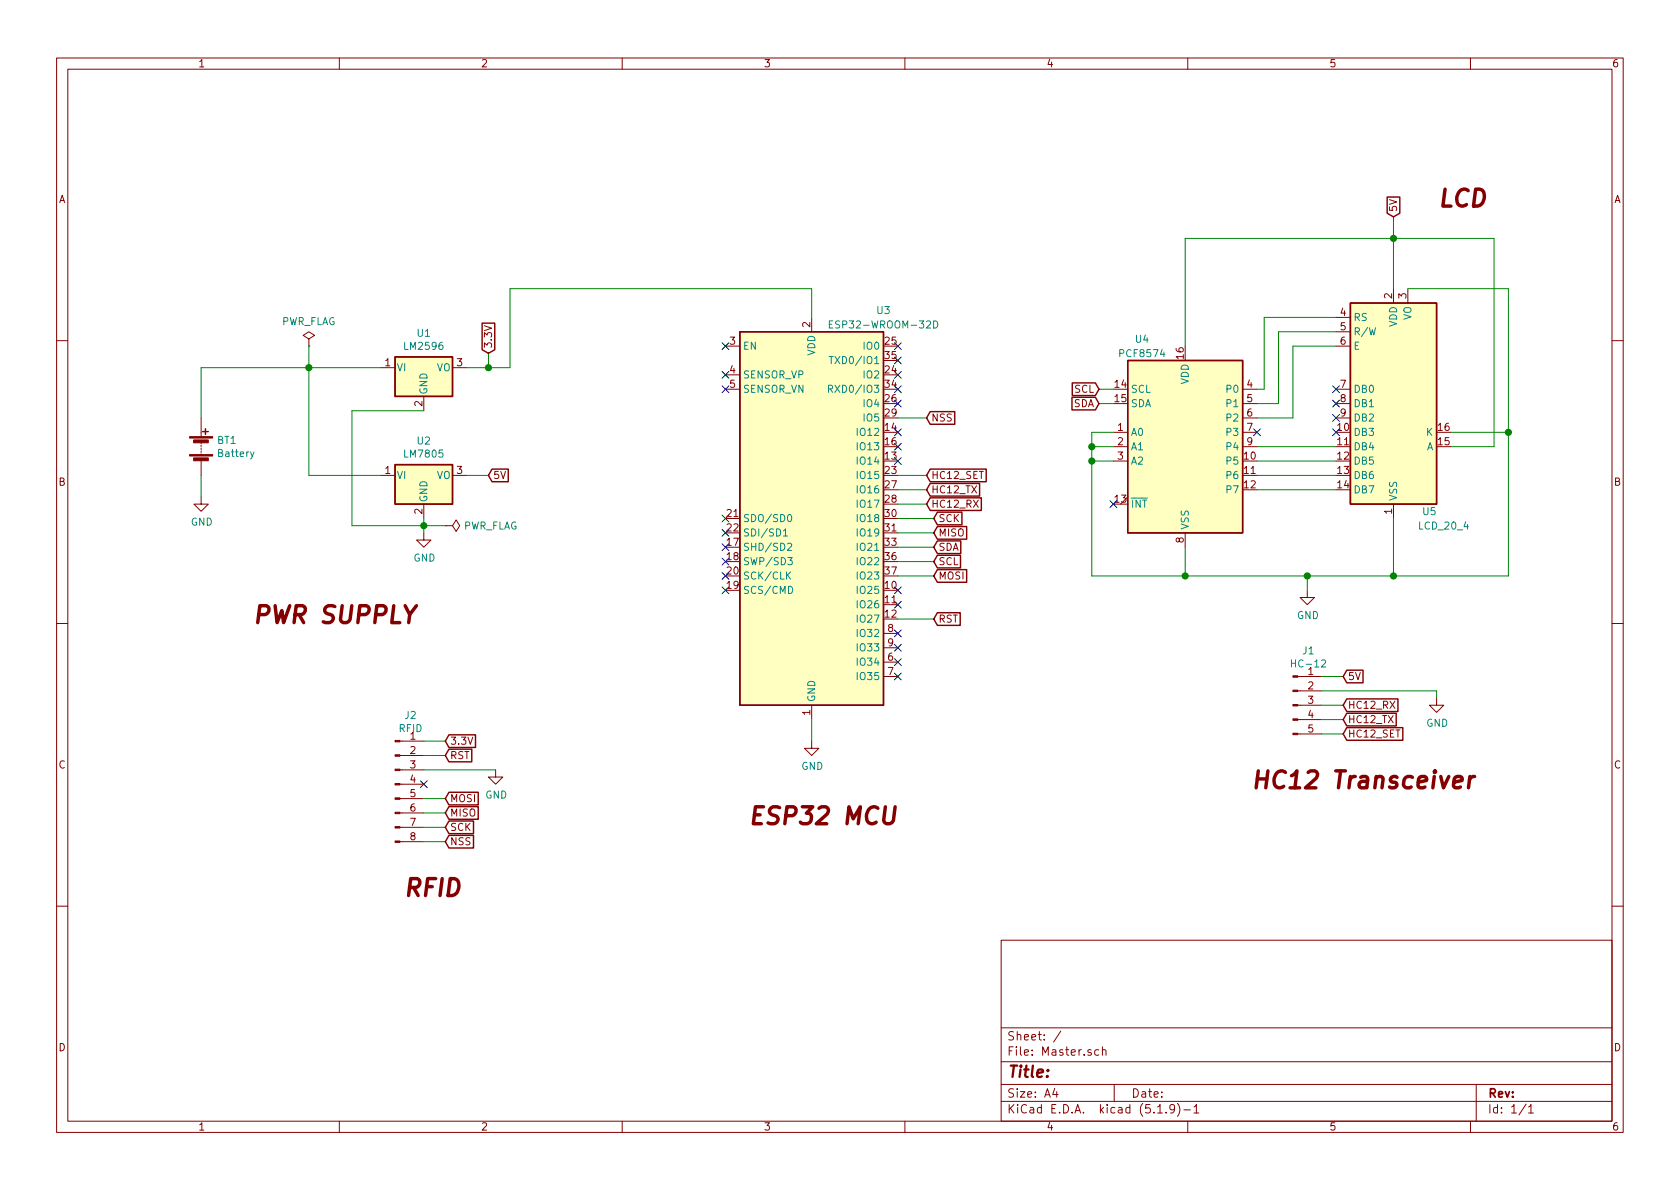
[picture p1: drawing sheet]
EESchema Schematic File Version 4
EELAYER 30 0
EELAYER END
$Descr A4 11693 8268
encoding utf-8
Sheet 1 1
Title ""
Date ""
Rev ""
Comp ""
Comment1 ""
Comment2 ""
Comment3 ""
Comment4 ""
$EndDescr
$Comp
L RF_Module:ESP32-WROOM-32D U3
U 1 1
P 5650 3600
F 0 "U3" H 6150 5050 50  0000 C CNN
F 1 "ESP32-WROOM-32D" H 6150 4950 50  0000 C CNN
F 2 "RF_Module:ESP32-WROOM-32" H 5650 2100 50  0001 C CNN
F 3 "https://www.espressif.com/sites/default/files/documentation/esp32-wroom-32d_esp32-wroom-32u_datasheet_en.pdf" H 5350 3650 50  0001 C CNN
	1    5650 3600
	1    0    0    -1  
$EndComp
$Comp
L Regulator_Linear:LM7805_TO220 U1
U 1 1
P 2950 2550
F 0 "U1" H 2950 2792 50  0000 C CNN
F 1 "LM2596" H 2950 2701 50  0000 C CNN
F 2 "Package_TO_SOT_THT:TO-220-3_Vertical" H 2950 2775 50  0001 C CIN
F 3 "https://www.onsemi.cn/PowerSolutions/document/MC7800-D.PDF" H 2950 2500 50  0001 C CNN
	1    2950 2550
	1    0    0    -1  
$EndComp
$Comp
L Device:Battery BT1
U 1 1
P 1400 3100
F 0 "BT1" H 1508 3146 50  0000 L CNN
F 1 "Battery" H 1508 3055 50  0000 L CNN
F 2 "" V 1400 3160 50  0001 C CNN
F 3 "~" V 1400 3160 50  0001 C CNN
	1    1400 3100
	1    0    0    -1  
$EndComp
$Comp
L Display_Character:NHD-0420H1Z U5
U 1 1
P 9700 2800
F 0 "U5" H 9950 2050 50  0000 C CNN
F 1 "LCD_20_4" H 10050 1950 50  0000 C CNN
F 2 "Display:NHD-0420H1Z" H 9700 1900 50  0001 C CNN
F 3 "http://www.newhavendisplay.com/specs/NHD-0420H1Z-FSW-GBW-33V3.pdf" H 9800 2700 50  0001 C CNN
	1    9700 2800
	1    0    0    -1  
$EndComp
$Comp
L Connector:Conn_01x05_Male J1
U 1 1
P 9000 4900
F 0 "J1" H 9108 5281 50  0000 C CNN
F 1 "HC-12" H 9108 5190 50  0000 C CNN
F 2 "" H 9000 4900 50  0001 C CNN
F 3 "~" H 9000 4900 50  0001 C CNN
	1    9000 4900
	1    0    0    -1  
$EndComp
$Comp
L Regulator_Linear:LM7805_TO220 U2
U 1 1
P 2950 3300
F 0 "U2" H 2950 3542 50  0000 C CNN
F 1 "LM7805" H 2950 3451 50  0000 C CNN
F 2 "Package_TO_SOT_THT:TO-220-3_Vertical" H 2950 3525 50  0001 C CIN
F 3 "https://www.onsemi.cn/PowerSolutions/document/MC7800-D.PDF" H 2950 3250 50  0001 C CNN
	1    2950 3300
	1    0    0    -1  
$EndComp
Wire Wire Line
	1400 2900 1400 2550
Wire Wire Line
	1400 2550 2150 2550
Wire Wire Line
	2650 3300 2150 3300
Wire Wire Line
	2150 3300 2150 2550
Connection ~ 2150 2550
Wire Wire Line
	2150 2550 2650 2550
Wire Wire Line
	3250 2550 3400 2550
Wire Wire Line
	3550 2550 3550 2000
Wire Wire Line
	3550 2000 5650 2000
Wire Wire Line
	5650 2000 5650 2200
Text GLabel 3400 3300 2    50   Input ~ 0
5V
Wire Wire Line
	3400 3300 3250 3300
Text GLabel 9350 4700 2    50   Input ~ 0
5V
Wire Wire Line
	9350 4700 9200 4700
Text GLabel 9350 4900 2    50   Input ~ 0
HC12_RX
Wire Wire Line
	9350 4900 9200 4900
Text GLabel 9350 5000 2    50   Input ~ 0
HC12_TX
Wire Wire Line
	9350 5000 9200 5000
Text GLabel 9350 5100 2    50   Input ~ 0
HC12_SET
Wire Wire Line
	9350 5100 9200 5100
$Comp
L power:GND #PWR05
U 1 1
P 10000 4850
F 0 "#PWR05" H 10000 4600 50  0001 C CNN
F 1 "GND" H 10005 4677 50  0000 C CNN
F 2 "" H 10000 4850 50  0001 C CNN
F 3 "" H 10000 4850 50  0001 C CNN
	1    10000 4850
	1    0    0    -1  
$EndComp
Wire Wire Line
	9200 4800 10000 4800
Wire Wire Line
	10000 4800 10000 4850
$Comp
L power:GND #PWR03
U 1 1
P 5650 5150
F 0 "#PWR03" H 5650 4900 50  0001 C CNN
F 1 "GND" H 5655 4977 50  0000 C CNN
F 2 "" H 5650 5150 50  0001 C CNN
F 3 "" H 5650 5150 50  0001 C CNN
	1    5650 5150
	1    0    0    -1  
$EndComp
Wire Wire Line
	5650 5150 5650 5000
$Comp
L power:GND #PWR02
U 1 1
P 2950 3700
F 0 "#PWR02" H 2950 3450 50  0001 C CNN
F 1 "GND" H 2955 3527 50  0000 C CNN
F 2 "" H 2950 3700 50  0001 C CNN
F 3 "" H 2950 3700 50  0001 C CNN
	1    2950 3700
	1    0    0    -1  
$EndComp
Wire Wire Line
	2950 3700 2950 3650
Wire Wire Line
	2950 2850 2450 2850
Wire Wire Line
	2450 2850 2450 3650
Wire Wire Line
	2450 3650 2950 3650
Connection ~ 2950 3650
Wire Wire Line
	2950 3650 2950 3600
$Comp
L power:GND #PWR01
U 1 1
P 1400 3450
F 0 "#PWR01" H 1400 3200 50  0001 C CNN
F 1 "GND" H 1405 3277 50  0000 C CNN
F 2 "" H 1400 3450 50  0001 C CNN
F 3 "" H 1400 3450 50  0001 C CNN
	1    1400 3450
	1    0    0    -1  
$EndComp
Wire Wire Line
	1400 3300 1400 3450
NoConn ~ 5050 2400
NoConn ~ 5050 2600
NoConn ~ 5050 2700
NoConn ~ 5050 3600
NoConn ~ 5050 3700
NoConn ~ 5050 3800
NoConn ~ 5050 3900
NoConn ~ 5050 4000
NoConn ~ 5050 4100
NoConn ~ 6250 2400
NoConn ~ 6250 2500
NoConn ~ 6250 2600
NoConn ~ 6250 2700
NoConn ~ 6250 2800
Text GLabel 6450 3400 2    50   Input ~ 0
HC12_TX
Wire Wire Line
	6450 3400 6250 3400
Text GLabel 6450 3500 2    50   Input ~ 0
HC12_RX
Wire Wire Line
	6450 3500 6250 3500
Text GLabel 6450 3300 2    50   Input ~ 0
HC12_SET
Wire Wire Line
	6450 3300 6250 3300
Text GLabel 6500 3800 2    50   Input ~ 0
SDA
Wire Wire Line
	6500 3800 6250 3800
Text GLabel 6500 3900 2    50   Input ~ 0
SCL
Wire Wire Line
	6500 3900 6250 3900
NoConn ~ 6250 3000
NoConn ~ 6250 3100
NoConn ~ 6250 3200
NoConn ~ 6250 4100
NoConn ~ 6250 4200
NoConn ~ 6250 4400
NoConn ~ 6250 4500
NoConn ~ 6250 4600
NoConn ~ 6250 4700
$Comp
L power:PWR_FLAG #FLG01
U 1 1
P 2150 2400
F 0 "#FLG01" H 2150 2475 50  0001 C CNN
F 1 "PWR_FLAG" H 2150 2573 50  0000 C CNN
F 2 "" H 2150 2400 50  0001 C CNN
F 3 "~" H 2150 2400 50  0001 C CNN
	1    2150 2400
	1    0    0    -1  
$EndComp
Wire Wire Line
	2150 2400 2150 2550
$Comp
L Interface_Expansion:PCF8574 U4
U 1 1
P 8250 3100
F 0 "U4" H 7950 3850 50  0000 C CNN
F 1 "PCF8574" H 7950 3750 50  0000 C CNN
F 2 "" H 8250 3100 50  0001 C CNN
F 3 "http://www.nxp.com/documents/data_sheet/PCF8574_PCF8574A.pdf" H 8250 3100 50  0001 C CNN
	1    8250 3100
	1    0    0    -1  
$EndComp
Wire Wire Line
	8750 3100 9300 3100
Wire Wire Line
	8750 3200 9300 3200
Wire Wire Line
	8750 3300 9300 3300
Wire Wire Line
	8750 3400 9300 3400
Wire Wire Line
	9700 3600 9700 4000
Wire Wire Line
	9700 4000 9100 4000
$Comp
L power:GND #PWR04
U 1 1
P 9100 4100
F 0 "#PWR04" H 9100 3850 50  0001 C CNN
F 1 "GND" H 9105 3927 50  0000 C CNN
F 2 "" H 9100 4100 50  0001 C CNN
F 3 "" H 9100 4100 50  0001 C CNN
	1    9100 4100
	1    0    0    -1  
$EndComp
Wire Wire Line
	9100 4100 9100 4000
Connection ~ 9100 4000
Wire Wire Line
	9100 4000 8250 4000
NoConn ~ 7750 3500
Wire Wire Line
	8750 2700 8800 2700
Wire Wire Line
	8800 2700 8800 2200
Wire Wire Line
	8800 2200 9300 2200
Wire Wire Line
	8750 2800 8900 2800
Wire Wire Line
	8900 2800 8900 2300
Wire Wire Line
	8900 2300 9300 2300
Wire Wire Line
	8750 2900 9000 2900
Wire Wire Line
	9000 2900 9000 2400
Wire Wire Line
	9000 2400 9300 2400
NoConn ~ 8750 3000
NoConn ~ 9300 2700
NoConn ~ 9300 2800
NoConn ~ 9300 2900
NoConn ~ 9300 3000
Text GLabel 7650 2700 0    50   Input ~ 0
SCL
Wire Wire Line
	7650 2700 7750 2700
Text GLabel 7650 2800 0    50   Input ~ 0
SDA
Wire Wire Line
	7650 2800 7750 2800
Wire Wire Line
	7750 3000 7600 3000
Wire Wire Line
	7600 3000 7600 3100
Wire Wire Line
	7600 3200 7750 3200
Wire Wire Line
	7750 3100 7600 3100
Connection ~ 7600 3100
Wire Wire Line
	7600 3100 7600 3200
Wire Wire Line
	8250 4000 8250 3800
Wire Wire Line
	7600 4000 8250 4000
Connection ~ 7600 3200
Wire Wire Line
	7600 3200 7600 4000
Connection ~ 8250 4000
Wire Wire Line
	8250 2400 8250 1650
Wire Wire Line
	8250 1650 9700 1650
Wire Wire Line
	9700 1650 9700 2000
Wire Wire Line
	10100 3100 10400 3100
Wire Wire Line
	10400 3100 10400 1650
Wire Wire Line
	10400 1650 9700 1650
Connection ~ 9700 1650
Wire Wire Line
	10100 3000 10500 3000
Wire Wire Line
	10500 3000 10500 4000
Wire Wire Line
	10500 4000 9700 4000
Connection ~ 9700 4000
Wire Wire Line
	9800 2000 10500 2000
Wire Wire Line
	10500 2000 10500 3000
Connection ~ 10500 3000
$Comp
L power:PWR_FLAG #FLG0101
U 1 1
P 3100 3650
F 0 "#FLG0101" H 3100 3725 50  0001 C CNN
F 1 "PWR_FLAG" V 3100 3778 50  0000 L CNN
F 2 "" H 3100 3650 50  0001 C CNN
F 3 "~" H 3100 3650 50  0001 C CNN
	1    3100 3650
	0    1    1    0   
$EndComp
Wire Wire Line
	3100 3650 2950 3650
Text GLabel 9700 1500 1    50   Input ~ 0
5V
Wire Wire Line
	9700 1500 9700 1650
Text Notes 1750 4350 0    118  Italic 24
PWR SUPPLY
Text Notes 5200 5750 0    118  Italic 24
ESP32 MCU
Text Notes 10000 1450 0    118  Italic 24
LCD
Text Notes 8700 5500 0    118  Italic 24
HC12 Transceiver
$Comp
L Connector:Conn_01x08_Male J2
U 1 1
P 2750 5450
F 0 "J2" H 2858 5931 50  0000 C CNN
F 1 "RFID" H 2858 5840 50  0000 C CNN
F 2 "" H 2750 5450 50  0001 C CNN
F 3 "~" H 2750 5450 50  0001 C CNN
	1    2750 5450
	1    0    0    -1  
$EndComp
Text GLabel 3100 5150 2    50   Input ~ 0
3.3V
Wire Wire Line
	3100 5150 2950 5150
Text GLabel 3100 5550 2    50   Input ~ 0
MOSI
Text GLabel 3100 5650 2    50   Input ~ 0
MISO
Text GLabel 3100 5750 2    50   Input ~ 0
SCK
Text GLabel 3100 5850 2    50   Input ~ 0
NSS
Wire Wire Line
	3100 5850 2950 5850
Wire Wire Line
	3100 5750 2950 5750
Wire Wire Line
	3100 5650 2950 5650
Wire Wire Line
	3100 5550 2950 5550
Wire Wire Line
	3100 5250 2950 5250
$Comp
L power:GND #PWR06
U 1 1
P 3450 5350
F 0 "#PWR06" H 3450 5100 50  0001 C CNN
F 1 "GND" H 3455 5177 50  0000 C CNN
F 2 "" H 3450 5350 50  0001 C CNN
F 3 "" H 3450 5350 50  0001 C CNN
	1    3450 5350
	1    0    0    -1  
$EndComp
Wire Wire Line
	2950 5350 3450 5350
Text Notes 2800 6250 0    118  Italic 24
RFID
Text GLabel 3400 2450 1    50   Input ~ 0
3.3V
Wire Wire Line
	3400 2450 3400 2550
Connection ~ 3400 2550
Wire Wire Line
	3400 2550 3550 2550
Text GLabel 6450 2900 2    50   Input ~ 0
NSS
Wire Wire Line
	6450 2900 6250 2900
Text GLabel 6500 4300 2    50   Input ~ 0
RST
Wire Wire Line
	6500 4300 6250 4300
Text GLabel 6500 4000 2    50   Input ~ 0
MOSI
Wire Wire Line
	6500 4000 6250 4000
Text GLabel 6500 3700 2    50   Input ~ 0
MISO
Wire Wire Line
	6500 3700 6250 3700
Text GLabel 6500 3600 2    50   Input ~ 0
SCK
Wire Wire Line
	6500 3600 6250 3600
Text GLabel 3100 5250 2    50   Input ~ 0
RST
NoConn ~ 2950 5450
$EndSCHEMATC
